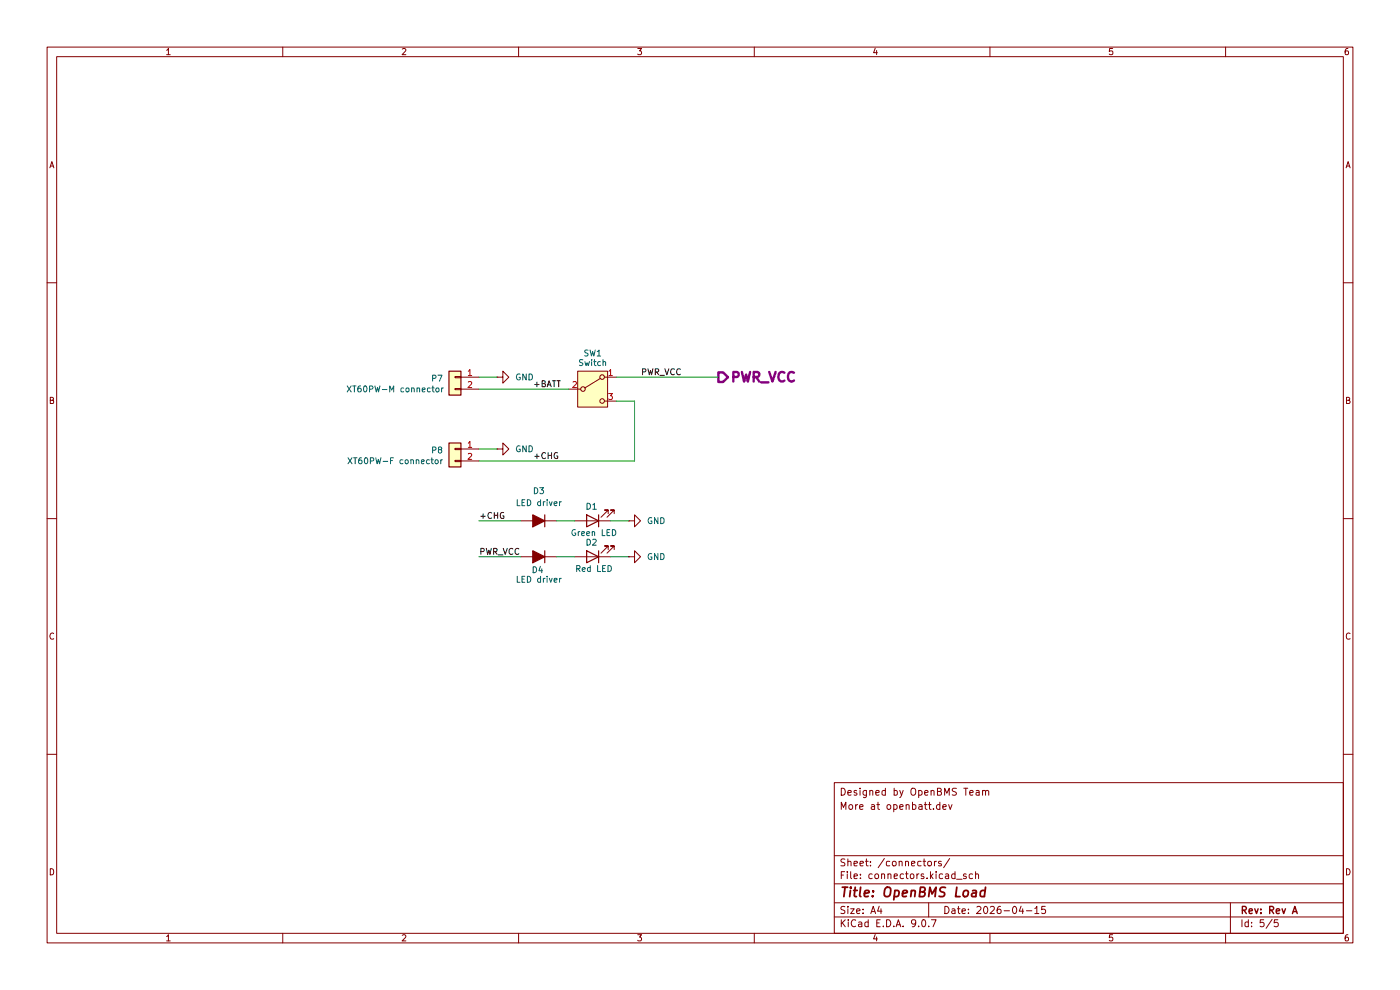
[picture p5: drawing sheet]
(kicad_sch
 (version 20250114)
 (generator "eeschema")
 (generator_version "9.0")
 (paper "A4")
 (title_block
  (title "OpenBMS Load")
  (date "2026-04-15")
  (rev "Rev A")
  (comment 3 "More at openbatt.dev")
  (comment 4 "Designed by OpenBMS Team"))
 (lib_symbols
  (symbol "Connector_Generic:Conn_01x02"
   (pin_names
    (offset 1.016) (hide yes)) (exclude_from_sim no) (in_bom yes) (on_board yes)
   (property "Reference" "J" (at 0 2.54 0) (effects (font (size 1.27 1.27))))
   (property "Value" "Conn_01x02" (at 0 -5.08 0) (effects (font (size 1.27 1.27))))
   (property "Footprint" "" (at 0 0 0) (effects (font (size 1.27 1.27)) (hide yes)))
   (property "Datasheet" "~" (at 0 0 0) (effects (font (size 1.27 1.27)) (hide yes)))
   (property "Description" "Generic connector, single row, 01x02, script generated (kicad-library-utils/schlib/autogen/connector/)" (at 0 0 0) (effects (font (size 1.27 1.27)) (hide yes)))
   (symbol "Conn_01x02_1_1"
    (rectangle (start -1.27 1.27) (end 1.27 -3.81) (stroke (width 0.254) (type default)) (fill (type background)))
    (rectangle (start -1.27 0.127) (end 0 -0.127) (stroke (width 0.1524) (type default)) (fill (type none)))
    (rectangle (start -1.27 -2.413) (end 0 -2.667) (stroke (width 0.1524) (type default)) (fill (type none)))
    (pin passive line (at -5.08 0 0) (length 3.81) (name "Pin_1" (effects (font (size 1.27 1.27)))) (number "1" (effects (font (size 1.27 1.27)))))
    (pin passive line (at -5.08 -2.54 0) (length 3.81) (name "Pin_2" (effects (font (size 1.27 1.27)))) (number "2" (effects (font (size 1.27 1.27))))))
   (embedded_fonts no))
  (symbol "Device:D_Filled"
   (pin_numbers (hide yes))
   (pin_names
    (offset 1.016) (hide yes)) (exclude_from_sim no) (in_bom yes) (on_board yes)
   (property "Reference" "D" (at 0 2.54 0) (effects (font (size 1.27 1.27))))
   (property "Value" "D_Filled" (at 0 -2.54 0) (effects (font (size 1.27 1.27))))
   (property "Footprint" "" (at 0 0 0) (effects (font (size 1.27 1.27)) (hide yes)))
   (property "Datasheet" "~" (at 0 0 0) (effects (font (size 1.27 1.27)) (hide yes)))
   (property "Description" "Diode, filled shape" (at 0 0 0) (effects (font (size 1.27 1.27)) (hide yes)))
   (property "Sim.Device" "D" (at 0 0 0) (effects (font (size 1.27 1.27)) (hide yes)))
   (property "Sim.Pins" "1=K 2=A" (at 0 0 0) (effects (font (size 1.27 1.27)) (hide yes)))
   (symbol "D_Filled_0_1"
    (polyline (pts (xy -1.27 1.27) (xy -1.27 -1.27)) (stroke (width 0.254) (type default)) (fill (type none)))
    (polyline (pts (xy 1.27 1.27) (xy 1.27 -1.27) (xy -1.27 0) (xy 1.27 1.27)) (stroke (width 0.254) (type default)) (fill (type outline)))
    (polyline (pts (xy 1.27 0) (xy -1.27 0)) (stroke (width 0) (type default)) (fill (type none))))
   (symbol "D_Filled_1_1"
    (pin passive line (at -3.81 0 0) (length 2.54) (name "K" (effects (font (size 1.27 1.27)))) (number "1" (effects (font (size 1.27 1.27)))))
    (pin passive line (at 3.81 0 180) (length 2.54) (name "A" (effects (font (size 1.27 1.27)))) (number "2" (effects (font (size 1.27 1.27))))))
   (embedded_fonts no))
  (symbol "Device:LED"
   (pin_numbers (hide yes))
   (pin_names
    (offset 1.016) (hide yes)) (exclude_from_sim no) (in_bom yes) (on_board yes)
   (property "Reference" "D" (at 0 2.54 0) (effects (font (size 1.27 1.27))))
   (property "Value" "LED" (at 0 -2.54 0) (effects (font (size 1.27 1.27))))
   (property "Footprint" "" (at 0 0 0) (effects (font (size 1.27 1.27)) (hide yes)))
   (property "Datasheet" "~" (at 0 0 0) (effects (font (size 1.27 1.27)) (hide yes)))
   (property "Description" "Light emitting diode" (at 0 0 0) (effects (font (size 1.27 1.27)) (hide yes)))
   (property "Sim.Pins" "1=K 2=A" (at 0 0 0) (effects (font (size 1.27 1.27)) (hide yes)))
   (symbol "LED_0_1"
    (polyline (pts (xy -3.048 -0.762) (xy -4.572 -2.286) (xy -3.81 -2.286) (xy -4.572 -2.286) (xy -4.572 -1.524)) (stroke (width 0) (type default)) (fill (type none)))
    (polyline (pts (xy -1.778 -0.762) (xy -3.302 -2.286) (xy -2.54 -2.286) (xy -3.302 -2.286) (xy -3.302 -1.524)) (stroke (width 0) (type default)) (fill (type none)))
    (polyline (pts (xy -1.27 0) (xy 1.27 0)) (stroke (width 0) (type default)) (fill (type none)))
    (polyline (pts (xy -1.27 -1.27) (xy -1.27 1.27)) (stroke (width 0.254) (type default)) (fill (type none)))
    (polyline (pts (xy 1.27 -1.27) (xy 1.27 1.27) (xy -1.27 0) (xy 1.27 -1.27)) (stroke (width 0.254) (type default)) (fill (type none))))
   (symbol "LED_1_1"
    (pin passive line (at -3.81 0 0) (length 2.54) (name "K" (effects (font (size 1.27 1.27)))) (number "1" (effects (font (size 1.27 1.27)))))
    (pin passive line (at 3.81 0 180) (length 2.54) (name "A" (effects (font (size 1.27 1.27)))) (number "2" (effects (font (size 1.27 1.27))))))
   (embedded_fonts no))
  (symbol "Switch:SW_SPDT"
   (pin_names
    (offset 0) (hide yes)) (exclude_from_sim no) (in_bom yes) (on_board yes)
   (property "Reference" "SW" (at 0 5.08 0) (effects (font (size 1.27 1.27))))
   (property "Value" "SW_SPDT" (at 0 -5.08 0) (effects (font (size 1.27 1.27))))
   (property "Footprint" "" (at 0 0 0) (effects (font (size 1.27 1.27)) (hide yes)))
   (property "Datasheet" "~" (at 0 -7.62 0) (effects (font (size 1.27 1.27)) (hide yes)))
   (property "Description" "Switch, single pole double throw" (at 0 0 0) (effects (font (size 1.27 1.27)) (hide yes)))
   (symbol "SW_SPDT_0_1"
    (circle (center -2.032 0) (radius 0.4572) (stroke (width 0) (type default)) (fill (type none)))
    (polyline (pts (xy -1.651 0.254) (xy 1.651 2.286)) (stroke (width 0) (type default)) (fill (type none)))
    (circle (center 2.032 2.54) (radius 0.4572) (stroke (width 0) (type default)) (fill (type none)))
    (circle (center 2.032 -2.54) (radius 0.4572) (stroke (width 0) (type default)) (fill (type none))))
   (symbol "SW_SPDT_1_1"
    (rectangle (start -3.175 3.81) (end 3.175 -3.81) (stroke (width 0) (type default)) (fill (type background)))
    (pin passive line (at -5.08 0 0) (length 2.54) (name "B" (effects (font (size 1.27 1.27)))) (number "2" (effects (font (size 1.27 1.27)))))
    (pin passive line (at 5.08 2.54 180) (length 2.54) (name "A" (effects (font (size 1.27 1.27)))) (number "1" (effects (font (size 1.27 1.27)))))
    (pin passive line (at 5.08 -2.54 180) (length 2.54) (name "C" (effects (font (size 1.27 1.27)))) (number "3" (effects (font (size 1.27 1.27))))))
   (embedded_fonts no))
  (symbol "power:GND"
   (power)
   (pin_numbers (hide yes))
   (pin_names
    (offset 0) (hide yes)) (exclude_from_sim no) (in_bom yes) (on_board yes)
   (property "Reference" "#PWR" (at 0 -6.35 0) (effects (font (size 1.27 1.27)) (hide yes)))
   (property "Value" "GND" (at 0 -3.81 0) (effects (font (size 1.27 1.27))))
   (property "Footprint" "" (at 0 0 0) (effects (font (size 1.27 1.27)) (hide yes)))
   (property "Datasheet" "" (at 0 0 0) (effects (font (size 1.27 1.27)) (hide yes)))
   (property "Description" "Power symbol creates a global label with name \"GND\" , ground" (at 0 0 0) (effects (font (size 1.27 1.27)) (hide yes)))
   (symbol "GND_0_1"
    (polyline (pts (xy 0 0) (xy 0 -1.27) (xy 1.27 -1.27) (xy 0 -2.54) (xy -1.27 -1.27) (xy 0 -1.27)) (stroke (width 0) (type default)) (fill (type none))))
   (symbol "GND_1_1"
    (pin power_in line (at 0 0 270) (length 0) (name "~" (effects (font (size 1.27 1.27)))) (number "1" (effects (font (size 1.27 1.27))))))
   (embedded_fonts no)))
 (wire
  (pts (xy 118.11 110.49) (xy 121.92 110.49))
  (stroke (width 0) (type default)))
 (wire
  (pts (xy 101.6 82.55) (xy 120.65 82.55))
  (stroke (width 0) (type default)))
 (wire
  (pts (xy 101.6 95.25) (xy 105.41 95.25))
  (stroke (width 0) (type default)))
 (wire
  (pts (xy 129.54 118.11) (xy 133.35 118.11))
  (stroke (width 0) (type default)))
 (wire
  (pts (xy 134.62 85.09) (xy 134.62 97.79))
  (stroke (width 0) (type default)))
 (wire
  (pts (xy 101.6 110.49) (xy 110.49 110.49))
  (stroke (width 0) (type default)))
 (wire
  (pts (xy 101.6 80.01) (xy 105.41 80.01))
  (stroke (width 0) (type default)))
 (wire
  (pts (xy 118.11 118.11) (xy 121.92 118.11))
  (stroke (width 0) (type default)))
 (wire
  (pts (xy 101.6 97.79) (xy 134.62 97.79))
  (stroke (width 0) (type default)))
 (wire
  (pts (xy 129.54 110.49) (xy 133.35 110.49))
  (stroke (width 0) (type default)))
 (wire
  (pts (xy 130.81 85.09) (xy 134.62 85.09))
  (stroke (width 0) (type default)))
 (wire
  (pts (xy 101.6 118.11) (xy 110.49 118.11))
  (stroke (width 0) (type default)))
 (wire
  (pts (xy 130.81 80.01) (xy 152.4 80.01))
  (stroke (width 0) (type default)))
 (label "+CHG"
  (at 113.03 97.79 0)
  (effects (font (size 1.27 1.27)) (justify left bottom)))
 (label "+CHG"
  (at 101.6 110.49 0)
  (effects (font (size 1.27 1.27)) (justify left bottom)))
 (label "PWR_VCC"
  (at 135.89 80.01 0)
  (effects (font (size 1.27 1.27)) (justify left bottom)))
 (label "+BATT"
  (at 113.03 82.55 0)
  (effects (font (size 1.27 1.27)) (justify left bottom)))
 (label "PWR_VCC"
  (at 101.6 118.11 0)
  (effects (font (size 1.27 1.27)) (justify left bottom)))
 (hierarchical_label "PWR_VCC"
  (shape output)
  (at 152.4 80.01 0)
  (effects (font (size 2.032 2.032) (thickness 0.508)
    (bold yes) (color 132 0 132 1)) (justify left)))
 (symbol
  (lib_id "Device:LED")
  (at 125.73 118.11 180)
  (unit 1)
  (exclude_from_sim no)
  (in_bom yes)
  (on_board yes)
  (dnp no)
  (property "Reference" "D2" (at 125.476 115.062 0) (effects (font (size 1.27 1.27))))
  (property "Value" "Red LED" (at 125.984 120.65 0) (effects (font (size 1.27 1.27))))
  (property "Footprint" "LED_SMD:LED_0603_1608Metric" (at 125.73 118.11 0) (effects (font (size 1.27 1.27)) (hide yes)))
  (property "Datasheet" "~" (at 125.73 118.11 0) (effects (font (size 1.27 1.27)) (hide yes)))
  (property "Description" "Light emitting diode" (at 125.73 118.11 0) (effects (font (size 1.27 1.27)) (hide yes)))
  (property "Sim.Pins" "1=K 2=A" (at 125.73 118.11 0) (effects (font (size 1.27 1.27)) (hide yes)))
  (property "Package" "0603" (at 125.73 118.11 0) (effects (font (size 1.27 1.27)) (hide yes)))
  (property "Manufacturer_Part_Number" "LTST-C190KRKT" (at 125.73 118.11 0) (effects (font (size 1.27 1.27)) (hide yes)))
  (pin "1")
  (pin "2"))
 (symbol
  (lib_id "Device:D_Filled")
  (at 114.3 118.11 180)
  (unit 1)
  (exclude_from_sim no)
  (in_bom yes)
  (on_board yes)
  (dnp no)
  (property "Reference" "D4" (at 114.046 120.904 0) (effects (font (size 1.27 1.27))))
  (property "Value" "LED driver" (at 114.3 122.936 0) (effects (font (size 1.27 1.27))))
  (property "Footprint" "custom_library:AL5809-15P1-7" (at 114.3 118.11 0) (effects (font (size 1.27 1.27)) (hide yes)))
  (property "Datasheet" "~" (at 114.3 118.11 0) (effects (font (size 1.27 1.27)) (hide yes)))
  (property "Description" "Diode, filled shape" (at 114.3 118.11 0) (effects (font (size 1.27 1.27)) (hide yes)))
  (property "Sim.Device" "D" (at 114.3 118.11 0) (effects (font (size 1.27 1.27)) (hide yes)))
  (property "Sim.Pins" "1=K 2=A" (at 114.3 118.11 0) (effects (font (size 1.27 1.27)) (hide yes)))
  (property "Manufacturer_Part_Number" "AL5809-15P1-7" (at 114.3 118.11 0) (effects (font (size 1.27 1.27)) (hide yes)))
  (property "Package" "PowerDI™ 123" (at 114.3 118.11 0) (effects (font (size 1.27 1.27)) (hide yes)))
  (pin "1")
  (pin "2"))
 (symbol
  (lib_id "Connector_Generic:Conn_01x02")
  (at 96.52 95.25 0)
  (mirror y)
  (unit 1)
  (exclude_from_sim no)
  (in_bom yes)
  (on_board yes)
  (dnp no)
  (property "Reference" "P8" (at 92.71 95.504 0) (effects (font (size 1.27 1.27))))
  (property "Value" "XT60PW-F connector" (at 83.82 97.79 0) (effects (font (size 1.27 1.27))))
  (property "Footprint" "custom_library:AMASS_XT60PW-F_1x02_P7.20mm_Horizontal" (at 96.52 95.25 0) (effects (font (size 1.27 1.27)) (hide yes)))
  (property "Datasheet" "~" (at 96.52 95.25 0) (effects (font (size 1.27 1.27)) (hide yes)))
  (property "Description" "Generic connector, single row, 01x02, script generated (kicad-library-utils/schlib/autogen/connector/)" (at 96.52 95.25 0) (effects (font (size 1.27 1.27)) (hide yes)))
  (property "Package" "XT60PW-F connector" (at 96.52 95.25 0) (effects (font (size 1.27 1.27)) (hide yes)))
  (property "Manufacturer_Part_Number" "XT60PW-F" (at 96.52 95.25 0) (effects (font (size 1.27 1.27)) (hide yes)))
  (pin "2")
  (pin "1"))
 (symbol
  (lib_id "Device:LED")
  (at 125.73 110.49 180)
  (unit 1)
  (exclude_from_sim no)
  (in_bom yes)
  (on_board yes)
  (dnp no)
  (property "Reference" "D1" (at 125.476 107.442 0) (effects (font (size 1.27 1.27))))
  (property "Value" "Green LED" (at 125.984 113.03 0) (effects (font (size 1.27 1.27))))
  (property "Footprint" "LED_SMD:LED_0603_1608Metric" (at 125.73 110.49 0) (effects (font (size 1.27 1.27)) (hide yes)))
  (property "Datasheet" "~" (at 125.73 110.49 0) (effects (font (size 1.27 1.27)) (hide yes)))
  (property "Description" "Light emitting diode" (at 125.73 110.49 0) (effects (font (size 1.27 1.27)) (hide yes)))
  (property "Sim.Pins" "1=K 2=A" (at 125.73 110.49 0) (effects (font (size 1.27 1.27)) (hide yes)))
  (property "Package" "0603" (at 125.73 110.49 0) (effects (font (size 1.27 1.27)) (hide yes)))
  (property "Manufacturer_Part_Number" "LTST-S270KGKT" (at 125.73 110.49 0) (effects (font (size 1.27 1.27)) (hide yes)))
  (pin "1")
  (pin "2"))
 (symbol
  (lib_id "Switch:SW_SPDT")
  (at 125.73 82.55 0)
  (unit 1)
  (exclude_from_sim no)
  (in_bom yes)
  (on_board yes)
  (dnp no)
  (property "Reference" "SW1" (at 125.73 74.93 0) (effects (font (size 1.27 1.27))))
  (property "Value" "Switch" (at 125.73 76.962 0) (effects (font (size 1.27 1.27))))
  (property "Footprint" "custom_library:VRS-3-Q3PSI-19KNN-0-M2" (at 125.73 82.55 0) (effects (font (size 1.27 1.27)) (hide yes)))
  (property "Datasheet" "~" (at 125.73 90.17 0) (effects (font (size 1.27 1.27)) (hide yes)))
  (property "Description" "Switch, single pole double throw" (at 125.73 82.55 0) (effects (font (size 1.27 1.27)) (hide yes)))
  (property "Manufacturer_Part_Number" "VRS-3-Q3PSI-19KNN-0-M2" (at 125.73 82.55 0) (effects (font (size 1.27 1.27)) (hide yes)))
  (property "Package" "19.2x12.9mm" (at 125.73 82.55 0) (effects (font (size 1.27 1.27)) (hide yes)))
  (pin "3")
  (pin "2")
  (pin "1"))
 (symbol
  (lib_id "Connector_Generic:Conn_01x02")
  (at 96.52 80.01 0)
  (mirror y)
  (unit 1)
  (exclude_from_sim no)
  (in_bom yes)
  (on_board yes)
  (dnp no)
  (property "Reference" "P7" (at 92.71 80.264 0) (effects (font (size 1.27 1.27))))
  (property "Value" "XT60PW-M connector" (at 83.82 82.55 0) (effects (font (size 1.27 1.27))))
  (property "Footprint" "custom_library:AMASS_XT60PW-M_1x02_P7.20mm_Horizontal" (at 96.52 80.01 0) (effects (font (size 1.27 1.27)) (hide yes)))
  (property "Datasheet" "~" (at 96.52 80.01 0) (effects (font (size 1.27 1.27)) (hide yes)))
  (property "Description" "Generic connector, single row, 01x02, script generated (kicad-library-utils/schlib/autogen/connector/)" (at 96.52 80.01 0) (effects (font (size 1.27 1.27)) (hide yes)))
  (property "Package" "XT60PW-M connector" (at 96.52 80.01 0) (effects (font (size 1.27 1.27)) (hide yes)))
  (property "Manufacturer_Part_Number" "XT60PW-M" (at 96.52 80.01 0) (effects (font (size 1.27 1.27)) (hide yes)))
  (pin "2")
  (pin "1"))
 (symbol
  (lib_id "power:GND")
  (at 105.41 80.01 90)
  (unit 1)
  (exclude_from_sim no)
  (in_bom yes)
  (on_board yes)
  (dnp no)
  (fields_autoplaced yes)
  (property "Reference" "#PWR064" (at 111.76 80.01 0) (effects (font (size 1.27 1.27)) (hide yes)))
  (property "Value" "GND" (at 109.22 80.0099 90) (effects (font (size 1.27 1.27)) (justify right)))
  (property "Footprint" "" (at 105.41 80.01 0) (effects (font (size 1.27 1.27)) (hide yes)))
  (property "Datasheet" "" (at 105.41 80.01 0) (effects (font (size 1.27 1.27)) (hide yes)))
  (property "Description" "Power symbol creates a global label with name \"GND\" , ground" (at 105.41 80.01 0) (effects (font (size 1.27 1.27)) (hide yes)))
  (pin "1"))
 (symbol
  (lib_id "Device:D_Filled")
  (at 114.3 110.49 180)
  (unit 1)
  (exclude_from_sim no)
  (in_bom yes)
  (on_board yes)
  (dnp no)
  (fields_autoplaced yes)
  (property "Reference" "D3" (at 114.3 104.14 0) (effects (font (size 1.27 1.27))))
  (property "Value" "LED driver" (at 114.3 106.68 0) (effects (font (size 1.27 1.27))))
  (property "Footprint" "custom_library:AL5809-15P1-7" (at 114.3 110.49 0) (effects (font (size 1.27 1.27)) (hide yes)))
  (property "Datasheet" "~" (at 114.3 110.49 0) (effects (font (size 1.27 1.27)) (hide yes)))
  (property "Description" "Diode, filled shape" (at 114.3 110.49 0) (effects (font (size 1.27 1.27)) (hide yes)))
  (property "Sim.Device" "D" (at 114.3 110.49 0) (effects (font (size 1.27 1.27)) (hide yes)))
  (property "Sim.Pins" "1=K 2=A" (at 114.3 110.49 0) (effects (font (size 1.27 1.27)) (hide yes)))
  (property "Manufacturer_Part_Number" "AL5809-15P1-7" (at 114.3 110.49 0) (effects (font (size 1.27 1.27)) (hide yes)))
  (property "Package" "PowerDI™ 123" (at 114.3 110.49 0) (effects (font (size 1.27 1.27)) (hide yes)))
  (pin "1")
  (pin "2"))
 (symbol
  (lib_id "power:GND")
  (at 133.35 118.11 90)
  (unit 1)
  (exclude_from_sim no)
  (in_bom yes)
  (on_board yes)
  (dnp no)
  (fields_autoplaced yes)
  (property "Reference" "#PWR067" (at 139.7 118.11 0) (effects (font (size 1.27 1.27)) (hide yes)))
  (property "Value" "GND" (at 137.16 118.1099 90) (effects (font (size 1.27 1.27)) (justify right)))
  (property "Footprint" "" (at 133.35 118.11 0) (effects (font (size 1.27 1.27)) (hide yes)))
  (property "Datasheet" "" (at 133.35 118.11 0) (effects (font (size 1.27 1.27)) (hide yes)))
  (property "Description" "Power symbol creates a global label with name \"GND\" , ground" (at 133.35 118.11 0) (effects (font (size 1.27 1.27)) (hide yes)))
  (pin "1"))
 (symbol
  (lib_id "power:GND")
  (at 105.41 95.25 90)
  (unit 1)
  (exclude_from_sim no)
  (in_bom yes)
  (on_board yes)
  (dnp no)
  (fields_autoplaced yes)
  (property "Reference" "#PWR065" (at 111.76 95.25 0) (effects (font (size 1.27 1.27)) (hide yes)))
  (property "Value" "GND" (at 109.22 95.2499 90) (effects (font (size 1.27 1.27)) (justify right)))
  (property "Footprint" "" (at 105.41 95.25 0) (effects (font (size 1.27 1.27)) (hide yes)))
  (property "Datasheet" "" (at 105.41 95.25 0) (effects (font (size 1.27 1.27)) (hide yes)))
  (property "Description" "Power symbol creates a global label with name \"GND\" , ground" (at 105.41 95.25 0) (effects (font (size 1.27 1.27)) (hide yes)))
  (pin "1"))
 (symbol
  (lib_id "power:GND")
  (at 133.35 110.49 90)
  (unit 1)
  (exclude_from_sim no)
  (in_bom yes)
  (on_board yes)
  (dnp no)
  (fields_autoplaced yes)
  (property "Reference" "#PWR066" (at 139.7 110.49 0) (effects (font (size 1.27 1.27)) (hide yes)))
  (property "Value" "GND" (at 137.16 110.4899 90) (effects (font (size 1.27 1.27)) (justify right)))
  (property "Footprint" "" (at 133.35 110.49 0) (effects (font (size 1.27 1.27)) (hide yes)))
  (property "Datasheet" "" (at 133.35 110.49 0) (effects (font (size 1.27 1.27)) (hide yes)))
  (property "Description" "Power symbol creates a global label with name \"GND\" , ground" (at 133.35 110.49 0) (effects (font (size 1.27 1.27)) (hide yes)))
  (pin "1")))
